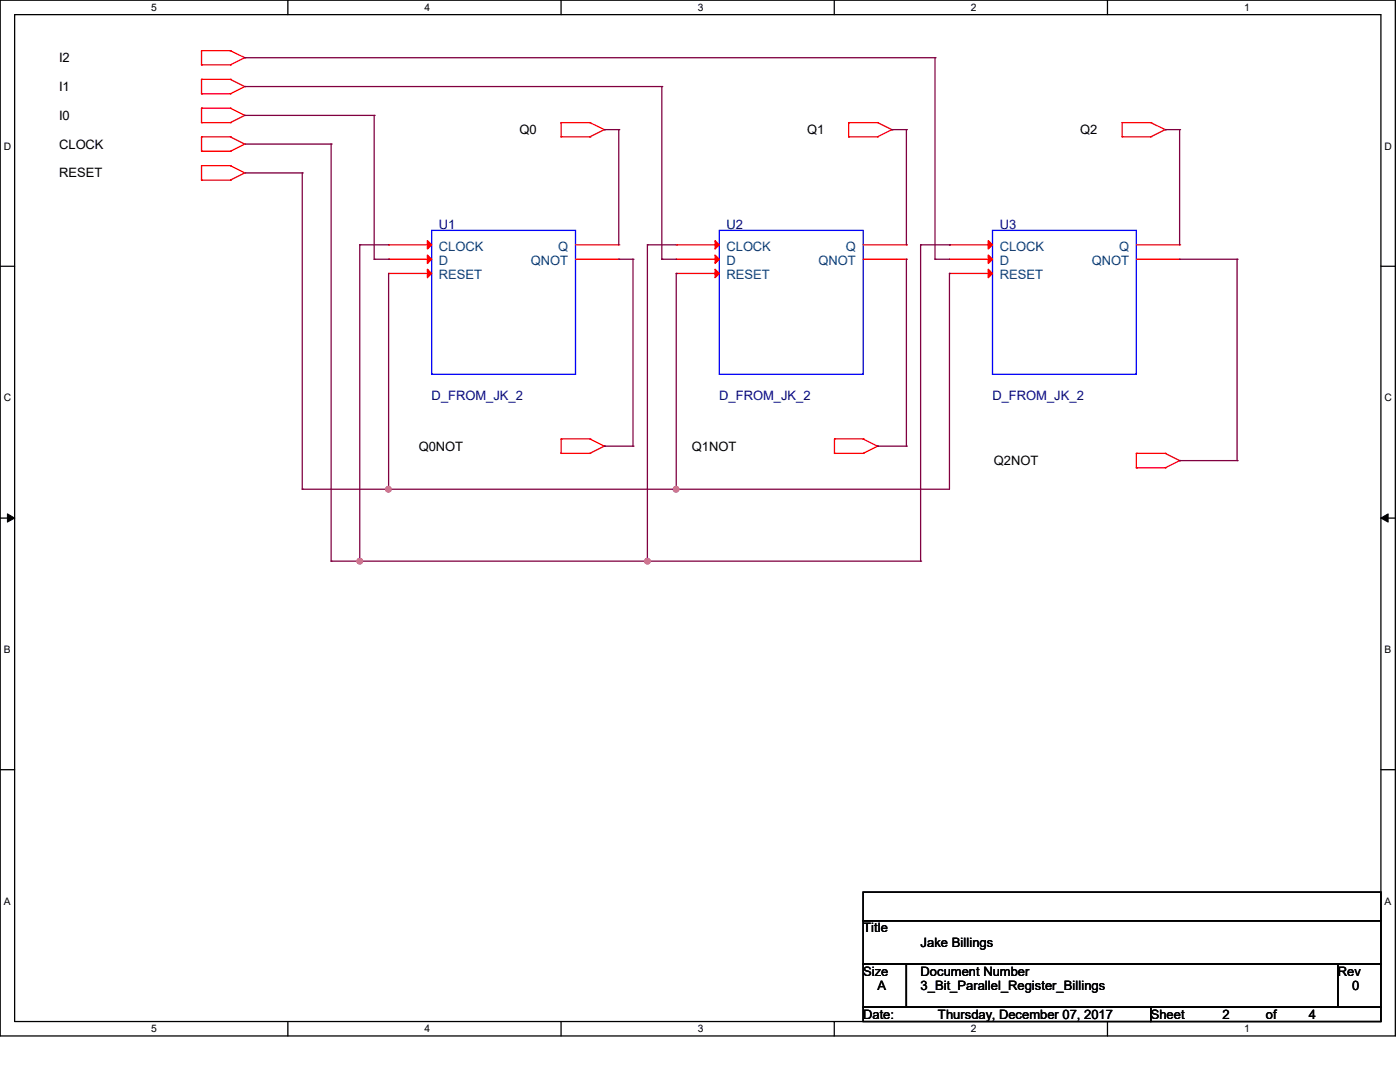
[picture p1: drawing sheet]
<svg xmlns="http://www.w3.org/2000/svg" width="279mm" height="216mm" viewBox="0 0 279 216" stroke-linecap="round" stroke-linejoin="round" font-family="sans-serif">
<path d="M0 0h278.5v206.7h-278.5zM2.9 2.9h272.7v200.9h-272.7z" fill="none" stroke="#000" stroke-width=".25"/>
<g fill="#fff">
<path d="M30.2 .3h1.1v2.3h-1.1z"/>
<path d="M30.2 204.1h1.1v2.3h-1.1z"/>
</g>
<path d="M57.4 0v2.9M57.4 203.8v2.9" fill="none" stroke="#000" stroke-width=".25"/>
<g fill="#fff">
<path d="M84.7 .3h1.1v2.3h-1.1z"/>
<path d="M84.7 204.1h1.1v2.3h-1.1z"/>
</g>
<path d="M112 0v2.9M112 203.8v2.9" fill="none" stroke="#000" stroke-width=".25"/>
<g fill="#fff">
<path d="M139.2 .3h1.1v2.3h-1.1z"/>
<path d="M139.2 204.1h1.1v2.3h-1.1z"/>
</g>
<path d="M166.5 0v2.9M166.5 203.8v2.9" fill="none" stroke="#000" stroke-width=".25"/>
<g fill="#fff">
<path d="M193.8 .3h1.1v2.3h-1.1z"/>
<path d="M193.8 204.1h1.1v2.3h-1.1z"/>
</g>
<path d="M221 0v2.9M221 203.8v2.9" fill="none" stroke="#000" stroke-width=".25"/>
<g fill="#fff">
<path d="M248.3 .3h1.1v2.3h-1.1z"/>
<path d="M248.3 204.1h1.1v2.3h-1.1z"/>
<path d="M.8 28h1.4v2.3h-1.4z"/>
<path d="M276.3 28h1.4v2.3h-1.4z"/>
<path d="M.8 78.2h1.4v2.3h-1.4z"/>
<path d="M276.3 78.2h1.4v2.3h-1.4z"/>
</g>
<path d="M0 53.1h2.9M275.6 53.1h2.9" fill="none" stroke="#000" stroke-width=".25"/>
<g fill="#fff">
<path d="M.8 128.5h1.3v2.2h-1.3z"/>
<path d="M276.3 128.5h1.3v2.2h-1.3z"/>
</g>
<path d="M0 103.4h2.9M275.6 103.4h2.9" fill="none" stroke="#000" stroke-width=".25"/>
<path d="M1.5 102.5l1.4 .9-1.4 .8zM275.6 103.4l1.4-.9v1.7z" fill="#000" stroke="#000" stroke-width=".2"/>
<g fill="#fff">
<path d="M.8 178.7h1.3v2.2h-1.3z"/>
<path d="M276.3 178.7h1.3v2.2h-1.3z"/>
</g>
<path d="M0 153.6h2.9M275.6 153.6h2.9M172.3 178h103.3v5.7h-103.3zM172.3 183.7h103.3v8.7h-103.3zM172.3 192.4h8.6v8.6h-8.6zM180.9 192.4h86.1v8.6h-86.1zM267 192.4h8.6v8.6h-8.6zM172.3 201h57.4v2.8h-57.4zM229.7 201h45.9v2.8h-45.9z" fill="none" stroke="#000" stroke-width=".25"/>
<g fill="none" stroke="#f00" stroke-width=".25">
<path d="M40.2 13h.1M40.2 10.1h.1M40.2 18.7h.1M40.2 15.8h.1M40.2 10.1h5.8M40.2 13h5.8M40.2 10.1v2.9M40.2 15.8v2.9M40.2 15.8h5.8M40.2 18.7h5.8M46 10.1h.1M46 13h.1"/>
<path d="M46 15.8h.1M46 18.7h.1M46 10.1l2.9 1.4M46 15.8l2.9 1.5M48.9 11.5h.1M48.9 17.3h.1M48.9 11.5l-2.9 1.5M48.9 17.3l-2.9 1.4M40.2 24.5h.1M40.2 21.6h.1M40.2 30.2h.1M40.2 27.3h.1"/>
<path d="M40.2 35.9h.1M40.2 33.1h.1M40.2 21.6v2.9M40.2 27.3v2.9M40.2 33.1v2.8M40.2 21.6h5.8M40.2 24.5h5.8M40.2 27.3h5.8M40.2 30.2h5.8M40.2 33.1h5.8M40.2 35.9h5.8M46 21.6h.1"/>
<path d="M46 24.5h.1M46 27.3h.1M46 30.2h.1M46 33.1h.1M46 35.9h.1M46 21.6l2.9 1.4M46 27.3l2.9 1.4M46 33.1l2.9 1.4M48.9 23h.1M48.9 28.7h.1M48.9 34.5h.1M48.9 23l-2.9 1.5"/>
<path d="M48.9 28.7l-2.9 1.5M48.9 34.5l-2.9 1.4M112 27.3h.1M112 24.5h.1M112 24.5h5.7M112 27.3h5.7M112 24.5v2.8M117.7 24.5h.1M117.7 27.3h.1M117.7 24.5l2.9 1.4M120.6 25.9h.1M120.6 25.9l-2.9 1.4"/>
<path d="M169.4 27.3h.1M169.4 24.5h.1M169.4 24.5h5.7M169.4 27.3h5.7M169.4 24.5v2.8M175.1 24.5h.1M175.1 27.3h.1M175.1 24.5l2.9 1.4M178 25.9h.1M178 25.9l-2.9 1.4M223.9 27.3h.1M223.9 24.5h.1"/>
<path d="M223.9 24.5h5.8M223.9 27.3h5.8M223.9 24.5v2.8M229.7 24.5h.1M229.7 27.3h.1M229.7 24.5l2.8 1.4M232.5 25.9h.1M232.5 25.9l-2.8 1.4M77.6 48.9h.1M77.6 51.7h.1M77.6 54.6h.1M77.6 48.9h8.5"/>
<path d="M77.6 51.7h8.5M77.6 54.6h8.5M114.9 48.9h8.6M114.9 51.7h8.6M123.5 48.9h.1M123.5 51.7h.1M135 48.9h.1M135 51.7h.1M135 54.6h.1M135 48.9h8.6M135 51.7h8.6M135 54.6h8.6"/>
<path d="M172.3 48.9h8.6M172.3 51.7h8.6M180.9 48.9h.1M180.9 51.7h.1M189.5 48.9h.1M189.5 51.7h.1M189.5 54.6h.1M189.5 48.9h8.6M189.5 51.7h8.6M189.5 54.6h8.6M226.8 48.9h8.6M226.8 51.7h8.6"/>
<path d="M235.4 48.9h.1M235.4 51.7h.1M112 90.5h.1M112 87.6h.1M112 87.6v2.9M112 87.6h5.7M112 90.5h5.7M117.7 87.6h.1M117.7 90.5h.1M117.7 87.6l2.9 1.4M120.6 89h.1M120.6 89l-2.9 1.5"/>
<path d="M166.5 90.5h.1M166.5 87.6h.1M166.5 87.6h5.8M166.5 90.5h5.8M166.5 87.6v2.9M172.3 87.6h.1M172.3 90.5h.1M172.3 87.6l2.8 1.4M175.1 89h.1M175.1 89l-2.8 1.5M226.8 93.3h.1M226.8 90.5h.1"/>
<path d="M226.8 90.5h5.7M226.8 93.3h5.7M226.8 90.5v2.8M232.5 90.5h.1M232.5 93.3h.1M232.5 90.5l2.9 1.4M235.4 91.9h.1M235.4 91.9l-2.9 1.4"/>
</g>
<path d="M86.1 46h28.8v28.7h-28.8zM143.6 46h28.7v28.7h-28.7zM198.1 46h28.7v28.7h-28.7z" fill="none" stroke="#00f" stroke-width=".25"/>
<g fill="#f00" stroke="#f00" stroke-width=".25">
<path d="M85.3 48l.8 .9-.8 .8z"/>
<path d="M85.3 50.9l.8 .8-.8 .9z"/>
<path d="M85.3 53.7l.8 .9-.8 .8z"/>
<path d="M197.2 48l.9 .9-.9 .8z"/>
<path d="M197.2 50.9l.9 .8-.9 .9z"/>
<path d="M197.2 53.7l.9 .9-.9 .8z"/>
<path d="M142.7 48l.9 .9-.9 .8z"/>
<path d="M142.7 50.9l.9 .8-.9 .9z"/>
<path d="M142.7 53.7l.9 .9-.9 .8z"/>
</g>
<g fill="none" stroke="#800040" stroke-width=".25">
<path d="M48.9 11.5h.1M48.9 17.3h83.2M48.9 11.5h137.7M132.1 17.3h.1M132.1 17.3v34.4M186.6 11.5h.1M186.6 11.5v40.2M48.9 34.5h11.4M48.9 28.7h17.2M48.9 23h25.8M60.3 34.5h.1M60.3 34.5v63.1"/>
<path d="M66.1 28.7h.1M66.1 28.7v83.3M74.7 23h.1M74.7 23v28.7M120.6 25.9h.1M120.6 25.9h2.9M123.5 25.9h.1M123.5 25.9v23M178 25.9h.1M178 25.9h2.9M180.9 25.9h.1M180.9 25.9v23"/>
<path d="M232.5 25.9h.1M232.5 25.9h2.9M235.4 25.9h.1M235.4 25.9v23M71.8 48.9h.1M71.8 48.9h5.8M71.8 48.9v63.1M74.7 51.7h.1M74.7 51.7h2.9M77.6 51.7h.1M77.6 54.6v43M123.5 51.7h2.8"/>
<path d="M126.3 51.7h.1M126.3 51.7v37.3M129.2 48.9h.1M129.2 48.9h5.8M129.2 48.9v63.1M132.1 51.7h.1M132.1 51.7h2.9M135 54.6h.1M135 54.6v43M180.9 51.7v37.3M183.7 48.9h.1M183.7 48.9v63.1"/>
<path d="M183.7 48.9h5.8M186.6 51.7h.1M186.6 51.7h2.9M189.5 54.6h.1M189.5 48.9h.1M189.5 54.6v43h-129.2M235.4 51.7h11.5M246.9 51.7h.1M246.9 51.7v40.2M60.3 97.6h.1M77.6 97.6h.1M120.6 89h.1"/>
<path d="M120.6 89h5.7M126.3 89h.1M135 97.6h.1M175.1 89h.1M175.1 89h5.8M180.9 89h.1M235.4 91.9h.1M235.4 91.9h11.5M246.9 91.9h.1M66.1 112h.1M66.1 112h117.6M71.8 112h.1"/>
<path d="M129.2 112h.1M183.7 112h.1"/>
</g>
<g fill="#f0f" stroke="#f0f" stroke-width=".25">
<circle cx="77.5" cy="97.6" r=".55"/>
<circle cx="134.9" cy="97.6" r=".55"/>
<circle cx="129.2" cy="112" r=".55"/>
<circle cx="71.8" cy="112" r=".55"/>
</g>
<g font-size="2.6">
<text x="11.8" y="12.4">I2</text>
<text x="11.8" y="18.2">I1</text>
<text x="11.8" y="23.9">I0</text>
<text x="11.8" y="29.6">CLOCK</text>
<text x="103.7" y="26.8">Q0</text>
<text x="161.1" y="26.8">Q1</text>
<text x="215.6" y="26.8">Q2</text>
<text x="11.8" y="35.4">RESET</text>
<text x="83.6" y="89.9">Q0NOT</text>
<text x="138.1" y="89.9">Q1NOT</text>
<text x="198.4" y="92.8">Q2NOT</text>
<text x="172.3" y="186.1">Title</text>
<text x="183.7" y="188.9">Jake Billings</text>
<text x="172.3" y="194.7">Size</text>
<text x="175.1" y="197.6">A</text>
<text x="183.7" y="194.7">Document Number</text>
<text x="183.7" y="197.6">3_Bit_Parallel_Register_Billings</text>
<text x="267" y="194.7">Rev</text>
<text x="269.8" y="197.6">0</text>
<text x="172.3" y="203.3">Date:</text>
<text x="187.2" y="203.3">Thursday, December 07, 2017</text>
<text x="229.7" y="203.3">Sheet</text>
<text x="244" y="203.3">2</text>
<text x="252.6" y="203.3">of</text>
<text x="261.2" y="203.3">4</text>
</g>
<g font-size="2.6" fill="#000080">
<text x="87.6" y="45.7">U1</text>
<text x="145" y="45.7">U2</text>
<text x="199.5" y="45.7">U3</text>
<text x="86.1" y="79.9">D_FROM_JK_2</text>
<text x="143.6" y="79.9">D_FROM_JK_2</text>
<text x="198.1" y="79.9">D_FROM_JK_2</text>
</g>
<g font-size="2.6" fill="#004080">
<text x="87.6" y="50">CLOCK</text>
<text x="87.6" y="52.9">D</text>
<text x="106" y="52.9">QNOT</text>
<text x="111.4" y="50">Q</text>
<text x="145" y="50">CLOCK</text>
<text x="145" y="52.9">D</text>
<text x="163.4" y="52.9">QNOT</text>
<text x="168.8" y="50">Q</text>
<text x="199.5" y="50">CLOCK</text>
<text x="199.5" y="52.9">D</text>
<text x="217.9" y="52.9">QNOT</text>
<text x="223.3" y="50">Q</text>
<text x="87.6" y="55.8">RESET</text>
<text x="145" y="55.8">RESET</text>
<text x="199.5" y="55.8">RESET</text>
</g>
<g font-size="2.1">
<text x="30.2" y="2.2">5</text>
<text x="84.7" y="2.2">4</text>
<text x="139.2" y="2.2">3</text>
<text x="193.8" y="2.2">2</text>
<text x="248.3" y="2.2">1</text>
<text x=".8" y="29.8">D</text>
<text x="276.3" y="29.8">D</text>
<text x=".8" y="80.1">C</text>
<text x="276.3" y="80.1">C</text>
<text x=".8" y="130.3">B</text>
<text x="276.3" y="130.3">B</text>
<text x=".8" y="180.5">A</text>
<text x="276.3" y="180.5">A</text>
<text x="30.2" y="206">5</text>
<text x="84.7" y="206">4</text>
<text x="139.2" y="206">3</text>
<text x="193.8" y="206">2</text>
<text x="248.3" y="206">1</text>
</g>
</svg>
